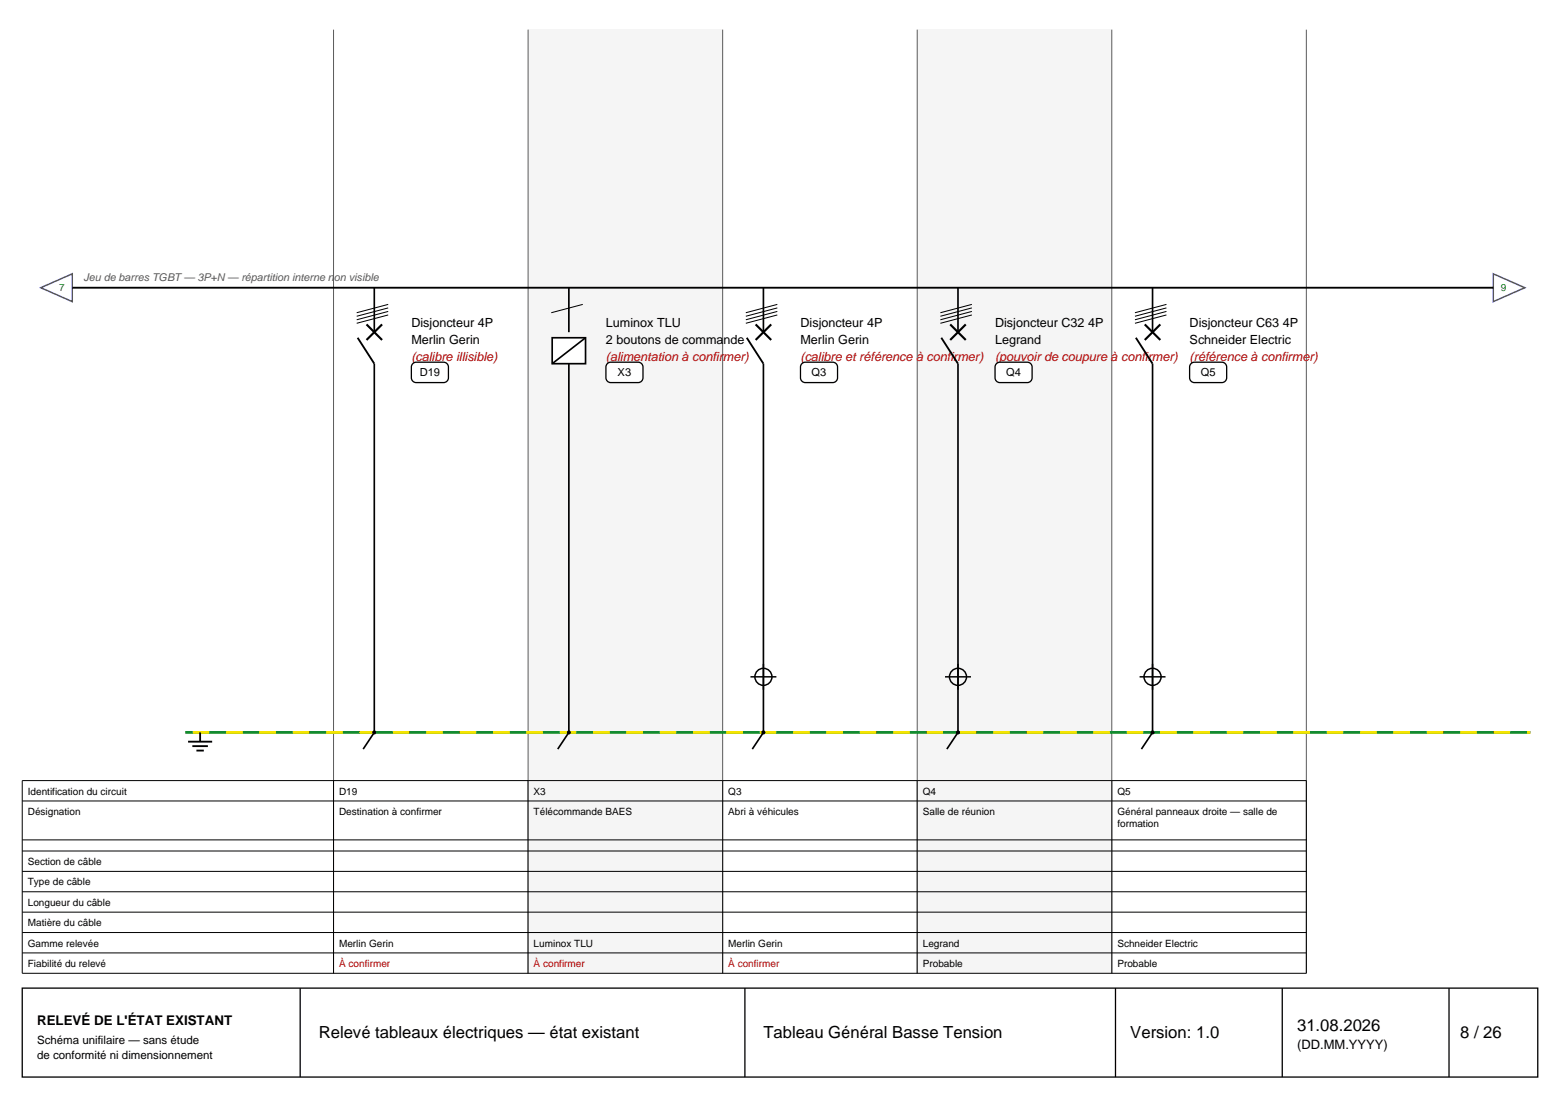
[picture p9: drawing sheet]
<svg xmlns="http://www.w3.org/2000/svg" width="297mm" height="210mm" viewBox="0 0 297 210" stroke-linecap="round" stroke-linejoin="round" font-family="sans-serif">
<g fill="#f5f5f5">
<path d="M100.5 5.6h37.1v179.7h-37.1z" fill-rule="evenodd"/>
<path d="M174.6 5.6h37.1v179.7h-37.1z" fill-rule="evenodd"/>
</g>
<path d="M63.5 5.6v179.7M100.5 5.6v179.7M137.6 5.6v179.7M174.6 5.6v179.7M211.7 5.6v179.7M248.7 5.6v179.7" fill="none" stroke="#5a5a5a" stroke-width=".19"/>
<g fill="#fff" stroke="#22b" stroke-width=".28">
<path d="M7.8 54.8l6-2.7v5.3z"/>
<path d="M284.3 52.1l6 2.7-6 2.6z"/>
</g>
<path d="M13.8 54.8h270.5M68.1 64.3l3.2 4.9" fill="none" stroke="#000" stroke-width=".35"/>
<path d="M71.3 54.8v8.4M71.3 69.2v70.2" fill="none" stroke="#000" stroke-width=".32"/>
<path d="M73.9 58l-6 1.5M73.9 58.6l-6 1.6M73.9 59.3l-6 1.6M73.9 60l-6 1.6" fill="none" stroke="#000" stroke-width=".19"/>
<path d="M69.8 61.8l2.9 2.9M72.7 61.8l-2.9 2.9" fill="none" stroke="#000" stroke-width=".41"/>
<path d="M78.6 69.2l.6-.2h5.3a.92 .92 0 0 1 .9 .9v2a.92 .92 0 0 1-.9 .9h-5.3a.92 .92 0 0 1-.9-.9v-2z" fill-rule="evenodd" fill="#fff" stroke="#000" stroke-width=".25"/>
<path d="M108.3 54.8v8.4" fill="none" stroke="#000" stroke-width=".32"/>
<path d="M110.9 58l-5.9 1.5" fill="none" stroke="#000" stroke-width=".19"/>
<path d="M105.1 64.3h6.4v4.9h-6.4z" fill-rule="evenodd" fill="#fff" stroke="#000" stroke-width=".32"/>
<path d="M108.3 69.2v70.2M111.5 64.3l-6.4 4.9" fill="none" stroke="#000" stroke-width=".32"/>
<path d="M115.6 69.2l.7-.2h5.2a.92 .92 0 0 1 .9 .9v2a.92 .92 0 0 1-.9 .9h-5.2a.92 .92 0 0 1-.9-.9v-2z" fill-rule="evenodd" fill="#fff" stroke="#000" stroke-width=".25"/>
<path d="M145.3 54.8v8.4M145.3 69.2v70.2" fill="none" stroke="#000" stroke-width=".32"/>
<path d="M148 58l-6 1.5M148 58.6l-6 1.6M148 59.3l-6 1.6M148 60l-6 1.6" fill="none" stroke="#000" stroke-width=".19"/>
<path d="M143.9 61.8l2.9 2.9M146.8 61.8l-2.9 2.9" fill="none" stroke="#000" stroke-width=".41"/>
<path d="M142.2 64.3l3.1 4.9" fill="none" stroke="#000" stroke-width=".35"/>
<path d="M152.7 69.2l.6-.2h5.2a.92 .92 0 0 1 1 .9v2a.92 .92 0 0 1-1 .9h-5.2a.92 .92 0 0 1-.9-.9v-2z" fill-rule="evenodd" fill="#fff" stroke="#000" stroke-width=".25"/>
<g fill="none" stroke="#000" stroke-width=".28">
<path d="M142.9 128.9h4.9M145.3 126.4v4.9"/>
<circle cx="145.3" cy="128.9" r="1.62"/>
</g>
<path d="M182.4 54.8v8.4M182.4 69.2v70.2" fill="none" stroke="#000" stroke-width=".32"/>
<path d="M185 58l-6 1.5M185 58.6l-6 1.6M185 59.3l-6 1.6M185 60l-6 1.6" fill="none" stroke="#000" stroke-width=".19"/>
<path d="M180.9 61.8l3 2.9M183.9 61.8l-3 2.9" fill="none" stroke="#000" stroke-width=".41"/>
<path d="M179.2 64.3l3.2 4.9" fill="none" stroke="#000" stroke-width=".35"/>
<path d="M189.7 69.2l.7-.2h5.2a.92 .92 0 0 1 .9 .9v2a.92 .92 0 0 1-.9 .9h-5.2a.92 .92 0 0 1-1-.9v-2z" fill-rule="evenodd" fill="#fff" stroke="#000" stroke-width=".25"/>
<g fill="none" stroke="#000" stroke-width=".28">
<path d="M179.9 128.9h5M182.4 126.4v4.9"/>
<circle cx="182.4" cy="128.9" r="1.62"/>
</g>
<path d="M219.4 54.8v8.4M219.4 69.2v70.2" fill="none" stroke="#000" stroke-width=".32"/>
<path d="M222.1 58l-6 1.5M222.1 58.6l-6 1.6M222.1 59.3l-6 1.6M222.1 60l-6 1.6" fill="none" stroke="#000" stroke-width=".19"/>
<path d="M217.9 61.8l3 2.9M220.9 61.8l-3 2.9" fill="none" stroke="#000" stroke-width=".41"/>
<path d="M216.3 64.3l3.1 4.9" fill="none" stroke="#000" stroke-width=".35"/>
<path d="M226.8 69.2l.6-.2h5.2a.92 .92 0 0 1 .9 .9v2a.92 .92 0 0 1-.9 .9h-5.2a.92 .92 0 0 1-.9-.9v-2z" fill-rule="evenodd" fill="#fff" stroke="#000" stroke-width=".25"/>
<g fill="none" stroke="#000" stroke-width=".28">
<path d="M217 128.9h4.9M219.4 126.4v4.9"/>
<circle cx="219.4" cy="128.9" r="1.62"/>
</g>
<path d="M35.3 139.4h256.1" fill="none" stroke="#0f8a2f" stroke-width=".53"/>
<path d="M36.7 139.4h254.7" fill="none" stroke="#f5e400" stroke-width=".53" stroke-dasharray="3.2 3.2" stroke-linecap="butt"/>
<path d="M38.1 139.4v1.8M35.8 141.2h4.6M36.6 142.1h3M37.4 142.9h1.4" fill="none" stroke="#000" stroke-width=".35"/>
<g fill="#000">
<circle cx="71.3" cy="139.4" r=".39"/>
<circle cx="108.3" cy="139.4" r=".39"/>
<circle cx="145.3" cy="139.4" r=".39"/>
<circle cx="182.4" cy="139.4" r=".39"/>
<circle cx="219.4" cy="139.4" r=".39"/>
</g>
<path d="M71.3 139.4l-2.2 3.2M108.3 139.4l-2.1 3.2M145.3 139.4l-2.1 3.2M182.4 139.4l-2.1 3.2M219.4 139.4l-2.1 3.2" fill="none" stroke="#000" stroke-width=".32"/>
<g fill="#f5f5f5">
<path d="M100.5 148.6h37.1v36.7h-37.1z" fill-rule="evenodd"/>
<path d="M174.6 148.6h37.1v36.7h-37.1z" fill-rule="evenodd"/>
</g>
<g fill="none" stroke="#000" stroke-width=".19">
<path d="M4.2 148.6h244.5v36.7h-244.5zM4.2 152.5h244.5M4.2 159.9h244.5M63.5 148.6v36.7M100.5 148.6v36.7M137.6 148.6v36.7M174.6 148.6v36.7M211.7 148.6v36.7M4.2 162h244.5M4.2 165.9h244.5M4.2 169.8h244.5M4.2 173.7h244.5"/>
<path d="M4.2 177.5h244.5M4.2 181.4h244.5"/>
</g>
<path d="M4.2 188.1h288.6v17h-288.6z" fill-rule="evenodd" fill="#fff" stroke="#000" stroke-width=".25"/>
<path d="M57.1 188.1v17M141.8 188.1v17M212.4 188.1v17M244.1 188.1v17M275.9 188.1v17" fill="none" stroke="#000" stroke-width=".25"/>
<g font-size="3.2">
<text x="60.7" y="197.7">Relevé tableaux électriques — état existant</text>
<text x="145.3" y="197.7">Tableau Général Basse Tension</text>
<text x="215.2" y="197.7">Version: 1.0</text>
<text x="246.9" y="196.2">31.08.2026</text>
<text x="278" y="197.7">8 / 26</text>
</g>
<g font-size="2.5">
<text x="7.1" y="195.2">RELEVÉ DE L'ÉTAT EXISTANT</text>
<text x="246.9" y="199.8">(DD.MM.YYYY)</text>
</g>
<g font-size="2.4">
<text x="78.3" y="62.2">Disjoncteur 4P</text>
<text x="78.3" y="65.5">Merlin Gerin</text>
<text x="115.4" y="62.2">Luminox TLU</text>
<text x="115.4" y="65.5">2 boutons de commande</text>
<text x="152.4" y="62.2">Disjoncteur 4P</text>
<text x="152.4" y="65.5">Merlin Gerin</text>
<text x="189.4" y="62.2">Disjoncteur C32 4P</text>
<text x="189.4" y="65.5">Legrand</text>
<text x="226.5" y="62.2">Disjoncteur C63 4P</text>
<text x="226.5" y="65.5">Schneider Electric</text>
</g>
<g font-size="2.4" fill="#b00000">
<text x="78.3" y="68.8">(calibre illisible)</text>
<text x="115.4" y="68.8">(alimentation à confirmer)</text>
<text x="152.4" y="68.8">(calibre et référence à confirmer)</text>
<text x="189.4" y="68.8">(pouvoir de coupure à confirmer)</text>
<text x="226.5" y="68.8">(référence à confirmer)</text>
</g>
<g font-size="2.2">
<text x="7.1" y="198.7">Schéma unifilaire — sans étude</text>
<text x="7.1" y="201.5">de conformité ni dimensionnement</text>
</g>
<g font-size="2.1">
<text x="79.9" y="71.7">D19</text>
<text x="117.6" y="71.7">X3</text>
<text x="154.5" y="71.7">Q3</text>
<text x="191.6" y="71.7">Q4</text>
<text x="228.6" y="71.7">Q5</text>
</g>
<text font-size="2" fill="#5a5a5a" x="15.9" y="53.5">Jeu de barres TGBT — 3P+N — répartition interne non visible</text>
<g font-size="1.9" fill="#0f8a2f">
<text x="11.3" y="55.4">7</text>
<text x="285.7" y="55.4">9</text>
</g>
<g font-size="1.9">
<text x="5.3" y="151.3">Identification du circuit</text>
<text x="5.3" y="155.2">Désignation</text>
<text x="64.6" y="151.3">D19</text>
<text x="64.6" y="155.2">Destination à confirmer</text>
<text x="101.6" y="151.3">X3</text>
<text x="101.6" y="155.2">Télécommande BAES</text>
<text x="138.6" y="151.3">Q3</text>
<text x="138.6" y="155.2">Abri à véhicules</text>
<text x="175.7" y="151.3">Q4</text>
<text x="175.7" y="155.2">Salle de réunion</text>
<text x="212.7" y="151.3">Q5</text>
<text x="212.7" y="155.2">Général panneaux droite — salle de</text>
<text x="212.7" y="157.4">formation</text>
<text x="5.3" y="164.7">Section de câble</text>
<text x="5.3" y="168.6">Type de câble</text>
<text x="5.3" y="172.5">Longueur du câble</text>
<text x="5.3" y="176.3">Matière du câble</text>
<text x="5.3" y="180.2">Gamme relevée</text>
<text x="5.3" y="184.1">Fiabilité du relevé</text>
<text x="64.6" y="180.2">Merlin Gerin</text>
<text x="101.6" y="180.2">Luminox TLU</text>
<text x="138.6" y="180.2">Merlin Gerin</text>
<text x="175.7" y="180.2">Legrand</text>
<text x="175.7" y="184.1">Probable</text>
<text x="212.7" y="180.2">Schneider Electric</text>
<text x="212.7" y="184.1">Probable</text>
</g>
<g font-size="1.9" fill="#b00000">
<text x="64.6" y="184.1">À confirmer</text>
<text x="101.6" y="184.1">À confirmer</text>
<text x="138.6" y="184.1">À confirmer</text>
</g>
</svg>
